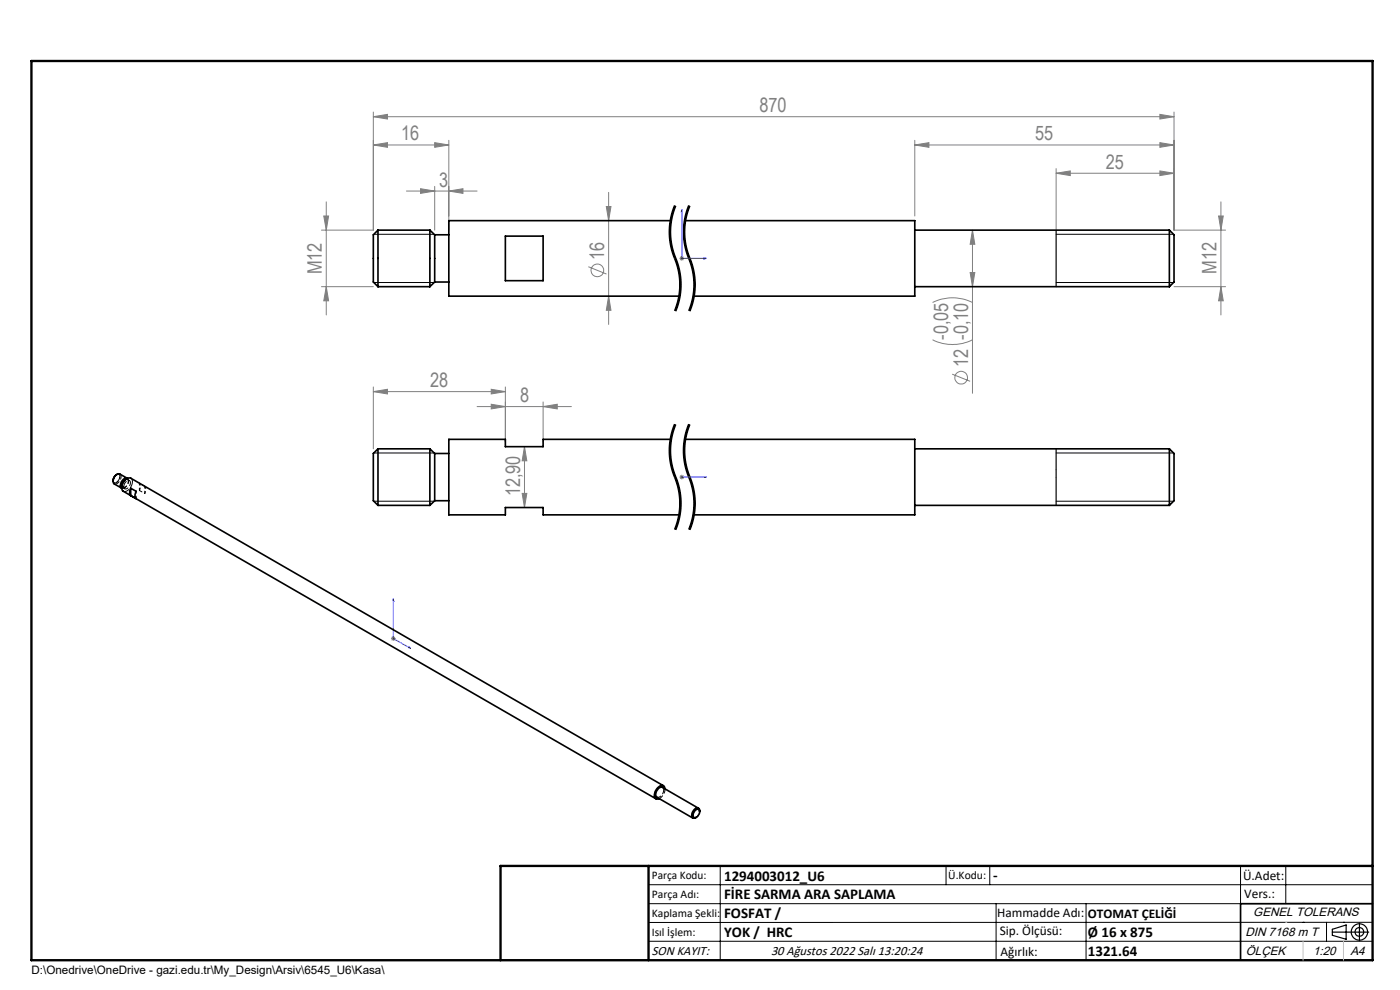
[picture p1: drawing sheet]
<svg xmlns="http://www.w3.org/2000/svg" width="297mm" height="210mm" viewBox="0 0 297 210" stroke-linecap="round" stroke-linejoin="round" font-family="sans-serif">
<g fill="none" stroke="#808080" stroke-width=".21">
<path d="M79.2 30.8l3-.5v.9zM79.2 30.8h16M79.2 24.8l3-.5v1zM79.2 23.8v25h-11M79.2 24.8h169.9M92.2 30.3l3 .5-3 .4zM92.2 39.5v9.3M95.2 29.8v19M194.1 30.8l3-.5v.9zM194.1 30.8h55M194.1 29.8v16M224 36.8l3-.5v.9z"/>
<path d="M224 35.8v12.9M224 36.8h25.1M246.1 24.3l3 .5-3 .5zM246.1 30.3l3 .5-3 .4zM246.1 36.3l3 .5-3 .4zM249.1 23.8v25h10.9M68.7 45.8h1l-.5 3zM69.2 42.8v24M86.2 40.5h15M89.2 40l3 .5-3 .5zM95.2 40.5l3-.5v1zM124.8 56.6l3.9 1.5"/>
<path d="M128.6 43.8h1l-.5 3zM129.1 40.8v28M144.1 54.8h1M144.3 54.5l.7 .7M144.6 54.3v1M145 54.5l-.7 .7M205.8 57.8h1l-.5 3zM206.3 48.8l.5 3h-1zM206.3 48.8v34.6M258.5 45.8h1l-.5 3zM259 42.8v24M68.2 60.8h11"/>
<path d="M69.2 60.8l.5 3h-1zM129.1 62.8l.5 3h-1zM197.8 72.1a9.3 9.3 0 0 0 8.5 0M197.8 64.2a9.6 9.6 0 0 1 8.5 0M202 79.4l3.8 1.5M249.1 60.8h10.9M259 60.8l.5 3h-1zM79.2 83.1l3-.5v1zM79.2 82.1v13.1M79.2 83.1h28M101.2 86.2h20M104.2 85.8l3 .4-3 .5z"/>
<path d="M104.2 82.6l3 .5-3 .5zM107.2 82.1v11.7M111.3 94.7l.5 3h-1zM111.3 94.7v13M115.2 86.2l3-.4v.9zM115.2 85.3v8.5M110.8 104.7h1l-.5 3zM144.1 101.2h1M144.3 100.9l.7 .7M144.6 100.7v1M145 100.9l-.7 .7M82.9 135.5h1.1"/>
<path d="M83.1 135.1l.7 .7M83.4 134.9v1.1M83.8 135.1l-.7 .7"/>
<circle cx="126.7" cy="57.4" r="1.34"/>
<circle cx="203.9" cy="80.1" r="1.34"/>
</g>
<g fill="none" stroke="#000" stroke-width=".21">
<path d="M79.3 49.7h12.8M79.3 59.9h12.8M142 50a24.7 24.7 0 0 0 1.7 6.9l.5 3.2M142.1 47.3l-.1 2.7M142.4 47.9a14.3 14.3 0 0 0 .8 6.3M143.1 43.6l-.7 2-.3 1.7M143.2 54.2l.1 .3M143.2 43.6a15 15 0 0 0 .4 12.2 14.5 14.5 0 0 1-.4 10.2M143.3 54.5l.1 .2zM143.4 43.7l-.7 2-.3 2.2M143.4 54.7l.4 1.1M143.8 55.8l.3 1"/>
<path d="M144.1 56.8l.4 2.2M144.5 59a14.7 14.7 0 0 1-.3 4.4M145 50a24.7 24.7 0 0 0 1.7 6.9l.5 3.2M145.1 47.3l-.1 2.7M145.4 47.9a14.3 14.3 0 0 0 .8 6.3M146.1 43.6l-.7 2-.3 1.7M146.2 54.2l.6 1.6M146.2 43.6a15.3 15.3 0 0 0 .5 12.5 14.5 14.5 0 0 1-.5 9.9M146.4 43.7l-.7 2-.3 2.2M146.8 55.8l.3 1M147.1 56.8l.4 2.2M147.5 59a14.7 14.7 0 0 1-.3 4.4"/>
<path d="M224 49.7h25M224 59.9h25M143.6 65.5l-.2 .5M144.2 60.1a14.3 14.3 0 0 1-1.1 5.8M144.2 63.4l-.6 2.1M146.6 65.5l-.2 .5M147.2 60.1a14.3 14.3 0 0 1-1.1 5.8M147.2 63.4l-.6 2.1M79.3 96.1h12.8M142.2 92.6a14.7 14.7 0 0 0 .2 6.5M142.3 95.9l.3 2.6 .7 2.4M142.4 99.2l.3 1"/>
<path d="M142.9 90.5l-.7 2.1M143.1 89.9l-.2 .5M143.2 90a15 15 0 0 0 .4 12.2 14.5 14.5 0 0 1-.4 10.2M143.4 90.1l-.8 2.5-.3 3.3M145.2 92.6a14.7 14.7 0 0 0 .2 6.5M145.3 95.9a19.4 19.4 0 0 0 1.6 6.8l.6 3.2M145.4 99.2l.3 1M145.9 90.5l-.7 2.1M146.1 89.9l-.2 .5M146.2 90a15.3 15.3 0 0 0 .5 12.5 14.5 14.5 0 0 1-.5 9.9M146.4 90.1l-.8 2.5-.3 3.3M224 96.1h25"/>
<path d="M25.2 100.6a1.17 1.17 0 0 0-1 1.8M79.3 106.3h12.8M142.7 100.2l.6 1.6M143.3 101.7l.3 1.1a14.3 14.3 0 0 1 .5 5.3M143.3 100.9l.1 .2zM143.4 101.1l.8 2.6 .3 2.2M144.1 108.1a14.3 14.3 0 0 1-1 4.2M144.4 108.7l-.5 2.2-.5 1.5M144.5 105.9l-.1 2.8M145.7 100.2l.6 1.6M146.3 101.7l.3 1.1a14.3 14.3 0 0 1 .5 5.3M147.1 108.1a14.3 14.3 0 0 1-1 4.2"/>
<path d="M147.4 108.7l-.5 2.2-.5 1.5M147.5 105.9l-.1 2.8M224 106.3h25M148.4 172.1a.55 .55 0 0 0-.5-.5 .55 .55 0 0 0-.6 .4l-.2 .5a.53 .53 0 0 0-.1 .7 .53 .53 0 0 0 .7 .2M137.6 187.7h153.6M137.6 191.7h153.6M137.6 199.7h153.6M152.8 183.7v20M200.7 183.7v4M210 183.7v4M211.3 191.7v12M230.4 191.7v12"/>
<path d="M263.2 183.7v20M272.8 183.7v8M276.4 195.6h.1M281.4 195.6v4.1M285 195.6h.1M291.2 195.6l-153.6 .1"/>
</g>
<g fill="none" stroke="#000" stroke-width=".25">
<path d="M224 48.8v12M224 95.2v12M282.6 197.7h7.8M282.6 197.1l3-.9v3l-3-.8zM288.4 195.8v3.8M106.2 203.7h185"/>
<circle cx="288.4" cy="197.7" r="1.74"/>
<circle cx="288.4" cy="197.7" r=".93"/>
</g>
<path d="M24.3 102.4a1.2 1.2 0 0 0 .9-1.8" fill="none" stroke="#000" stroke-width=".21" stroke-dasharray="1.3 .6" stroke-dashoffset=".3" stroke-linecap="butt"/>
<path d="M148.4 172.2l-.2 .7-.5 .5" fill="none" stroke="#000" stroke-width=".21" stroke-dasharray="1.3 .6" stroke-dashoffset=".7" stroke-linecap="butt"/>
<path d="M143.2 43.6a14.5 14.5 0 0 0 0 11.2M143.2 54.8a14.5 14.5 0 0 1 0 11.2M146.2 43.6a14.5 14.5 0 0 0 0 11.2M146.2 54.8a14.5 14.5 0 0 1 0 11.2M143.2 90a14.5 14.5 0 0 0 0 11.2M146.2 90a14.5 14.5 0 0 0 0 11.2M143.2 101.2a14.5 14.5 0 0 1 0 11.2M146.2 101.2a14.5 14.5 0 0 1 0 11.2" fill="none" stroke="#000" stroke-width=".21" stroke-dasharray="6.3 1.3 1.3 1.3" stroke-dashoffset="2.5" stroke-linecap="butt"/>
<path d="M144.6 44.5v10.3h5.2M144.6 44.5l.1 .5h-.2zM149.3 54.7l.5 .1-.5 .2zM144.5 101.2h.2zM144.6 101.2h.1M144.6 101.2h5.2M149.8 101.2h-.5h.5M83.4 127l.1 .5-.1-.2zM83.4 127v8.5l3.7 2M86.7 137.2l.4 .3-.4-.1z" fill="none" stroke="#00f" stroke-width=".21"/>
<path d="M24.2 102.4h.1M148.4 172.1v.1" fill="none" stroke="#000" stroke-width=".21" stroke-dasharray="1.3 .6"/>
<path d="M291.2 191.7h-28v12" fill="none" stroke="#000" stroke-width=".35"/>
<path d="M6.7 12.9h284.5v190.8h-284.5zM137.6 183.7v20M291.2 183.7h-185v20" fill="none" stroke="#000" stroke-width=".5"/>
<path d="M276.4 199.7v4M285 199.7v4" fill="none" stroke="#c0c0c0" stroke-width=".21"/>
<path d="M272.8 195.6h.1" fill="none" stroke="#c0c0c0" stroke-width=".25"/>
<g fill="#00f">
<path d="M149.3 54.7l.5 .1-.5 .2zM144.6 44.5l.1 .5h-.2z"/>
<path d="M86.7 137.2l.4 .3-.4-.1zM83.4 127l.1 .5-.1-.2zM149.3 101.2h.5zM144.5 101.2h.2z"/>
</g>
<g fill="#808080">
<path d="M92.2 30.3l3 .5-3 .4zM79.2 30.8l3-.5v.9zM95.2 40.5l3-.5v1zM89.2 40l3 .5-3 .5zM115.2 86.2l3-.4v.9zM104.2 85.8l3 .4-3 .5z"/>
<path d="M79.2 24.8l3-.5v1zM246.1 24.3l3 .5-3 .5zM194.1 30.8l3-.5v.9zM246.1 30.3l3 .5-3 .4zM224 36.8l3-.5v.9zM246.1 36.3l3 .5-3 .4zM79.2 83.1l3-.5v1zM104.2 82.6l3 .5-3 .5z"/>
<path d="M69.2 60.8l.5 3h-1zM68.7 45.8h1l-.5 3zM259 60.8l.5 3h-1zM258.5 45.8h1l-.5 3z"/>
<path d="M206.3 48.8l.5 3h-1zM205.8 57.8h1l-.5 3zM128.6 43.8h1l-.5 3zM129.1 62.8l.5 3h-1zM111.3 94.7l.5 3h-1zM110.8 104.7h1l-.5 3z"/>
</g>
<g fill="none" stroke="#000" stroke-width=".35">
<path d="M80.2 48.8l-1 1v10l1 1M80.2 48.8v12M80.2 48.8h11M91.2 48.8v12M91.2 48.8l1 1M92.2 49.8v10M92.2 59.8l-1 1M92.2 49.8h3M92.2 59.8h3M107.2 50.1h8v9.4h-8zM142.3 46.8h-47.1v16h48.9M145.3 46.8h48.8v16h-47"/>
<path d="M194.1 48.8h54M248.1 48.8l1 1v10l-1 1M248.1 48.8v12M80.2 60.8h11M194.1 60.8h54M80.2 95.2v12M80.2 95.2l-1 1v10l1 1M80.2 95.2h11M91.2 95.2v12M91.2 95.2l1 1M92.2 96.2v10M92.2 96.2h3"/>
<path d="M142.3 93.2h-27.1v1.5h-8v-1.5h-12v16h12v-1.5h8v1.5h28.9M145.3 93.2h48.8v16h-47M194.1 95.2h54M248.1 95.2v12M248.1 95.2l1 1v10l-1 1M24 102.1l.2 .5 1.6 .9M24.8 100.6a1.47 1.47 0 0 0-.8 1.5M26.7 101.7a1.36 1.36 0 0 0-.8 1.5M27 101.5l-1.6-.9a1.36 1.36 0 0 0-1.4 1.5M27 101.5a1.34 1.34 0 0 0-1.2 .7 1.34 1.34 0 0 0 0 1.4M27.7 103.6l1.2 .6a1.49 1.49 0 0 0 0 1.6l-1.2-.7M27.7 103.6a1.51 1.51 0 0 0 0 1.5"/>
<path d="M27.7 103.6v1.5M80.2 107.2h11M92.2 106.2l-1 1M92.2 106.2h3M194.1 107.2h54M140.8 166.7l-113-65.2a1.65 1.65 0 0 0-1.9 1.5l-.1 .6 .3 .6 113 65.2M141.1 167.3a.71 .71 0 0 0-.5-.7 .71 .71 0 0 0-.8 .3 1.86 1.86 0 0 0-.7 2.5h.8M147.5 171.9a.52 .52 0 0 1 .7-.2 .52 .52 0 0 1 .2 .7 1.02 1.02 0 0 1-1.2 1l-.1-.8zM148.2 171.4l-7.7-4.4a1.19 1.19 0 0 0-1.3 1.2l-.1 .5 .1 .3 7.8 4.5M148.4 172.1a.63 .63 0 0 0-.4-.8 .63 .63 0 0 0-.8 .5 1.21 1.21 0 0 0-.2 1.7l.7-.1"/>
</g>
<path d="M148.4 172l-.2 .8-.6 .6" fill="none" stroke="#000" stroke-width=".21" stroke-dasharray="1.3 .6" stroke-dashoffset=".9"/>
<path d="M26 103.4l.5 .3M26.2 104.2a1.85 1.85 0 0 0 1.9-2M26.3 103.2a1.16 1.16 0 0 1 1.2-1.2 1.19 1.19 0 0 1-1 1.7l-.2-.5M26.4 103.5l.1-.1M26.7 101.7a.6 .6 0 0 1 .6 .4 .6 .6 0 0 1-.2 .7l-.1 .2a.58 .58 0 0 1-.5 .5 .58 .58 0 0 1-.6-.3M27.3 102.2v-.2M27.5 101.9l-.5-.2M140.8 167.6l-.2-.6M141.1 167.4v-.1" fill="none" stroke="#000" stroke-width=".21" stroke-dasharray="1.3 .6"/>
<path d="M28.1 102.2l-.3-.8M139.4 169.1a1.41 1.41 0 0 0 1.4-1.5M139.9 169.4a2.47 2.47 0 0 0 1.2-2" fill="none" stroke="#000" stroke-width=".21" stroke-dasharray="1.3 .6" stroke-dashoffset=".4"/>
<path d="M29.6 104l1.1 .7M30.7 103.1l-1.1-.6" fill="none" stroke="#000" stroke-width=".21" stroke-dasharray="1.3 .6" stroke-dashoffset=".7"/>
<path d="M24.7 100.7a.5 .5 0 0 1 .7 .1 .5 .5 0 0 1 0 .7 .91 .91 0 0 1-1.3 .8l-.1-.4M28.9 105.7v-1.5M29.6 102.5a1.44 1.44 0 0 1 0 1.5M29.6 104v-1.5M30.7 104.7a1.44 1.44 0 0 0 0-1.6M30.7 104.7v-1.6" fill="none" stroke="#000" stroke-width=".21" stroke-dasharray="1.3 .6" stroke-dashoffset=".8"/>
<path d="M24.2 102.6a1.38 1.38 0 0 0 1.2-2.1M27 101.5a1.42 1.42 0 0 1-1.2 2" fill="none" stroke="#000" stroke-width=".21" stroke-dasharray="1.3 .6" stroke-dashoffset=".1"/>
<g font-size="4.2" fill="#808080">
<text x="161.1" y="23.8">870</text>
<text x="85.1" y="29.8">16</text>
<text x="219.6" y="29.8">55</text>
<text x="234.6" y="35.8">25</text>
<text x="93.1" y="39.6">3</text>
<text x="68.3" y="58.2" transform="rotate(-90 68.3 58.2)">M12</text>
<text x="128.2" y="55.1" transform="rotate(-90 128.2 55.1)">16</text>
<text x="258.1" y="58.1" transform="rotate(-90 258.1 58.1)">M12</text>
<text x="201.1" y="72.1" transform="rotate(-90 201.1 72.1)">-0,05</text>
<text x="205.4" y="77.9" transform="rotate(-90 205.4 77.9)">12 -0,10</text>
<text x="91.2" y="82.1">28</text>
<text x="110.3" y="85.3">8</text>
<text x="110.3" y="105.3" transform="rotate(-90 110.3 105.3)">12,90</text>
</g>
<g font-size="3.2">
<text x="153.6" y="186.8">1294003012_U6</text>
<text x="153.6" y="190.8">FİRE SARMA ARA SAPLAMA</text>
<text x="210.7" y="186.6">-</text>
<text x="153.6" y="194.8">FOSFAT /</text>
<text x="153.6" y="198.8">YOK / HRC</text>
<text x="230.8" y="198.7">Ø 16 x 875</text>
<text x="230.8" y="202.8">1321.64</text>
</g>
<g font-size="2.8">
<text x="263.7" y="186.7">Ü.Adet:</text>
<text x="263.9" y="190.5">Vers.:</text>
<text x="211.5" y="194.5">Hammadde Adı:</text>
<text x="230.8" y="194.7">OTOMAT ÇELİĞİ</text>
<text x="138.3" y="202.6">SON KAYIT:</text>
<text x="163.6" y="202.6">30 Ağustos 2022 Salı 13:20:24</text>
<text x="212.1" y="198.4">Sip. Ölçüsü:</text>
<text x="212.2" y="202.7">Ağırlık:</text>
</g>
<g font-size="2.6">
<text x="265.9" y="194.4">GENEL TOLERANS</text>
<text x="264.2" y="198.5">DIN 7168 m T</text>
<text x="264.3" y="202.6">ÖLÇEK</text>
<text x="278.5" y="202.6">1:20</text>
<text x="286.5" y="202.6">A4</text>
</g>
<g font-size="2.5">
<text x="138.3" y="186.4">Parça Kodu:</text>
<text x="138.3" y="190.5">Parça Adı:</text>
<text x="201.2" y="186.5">Ü.Kodu:</text>
<text x="138.3" y="194.5">Kaplama Şekli:</text>
<text x="138.3" y="198.6">Isıl İşlem:</text>
<text x="6.7" y="206.7">D:\Onedrive\OneDrive - gazi.edu.tr\My_Design\Arsiv\6545_U6\Kasa\</text>
</g>
</svg>
